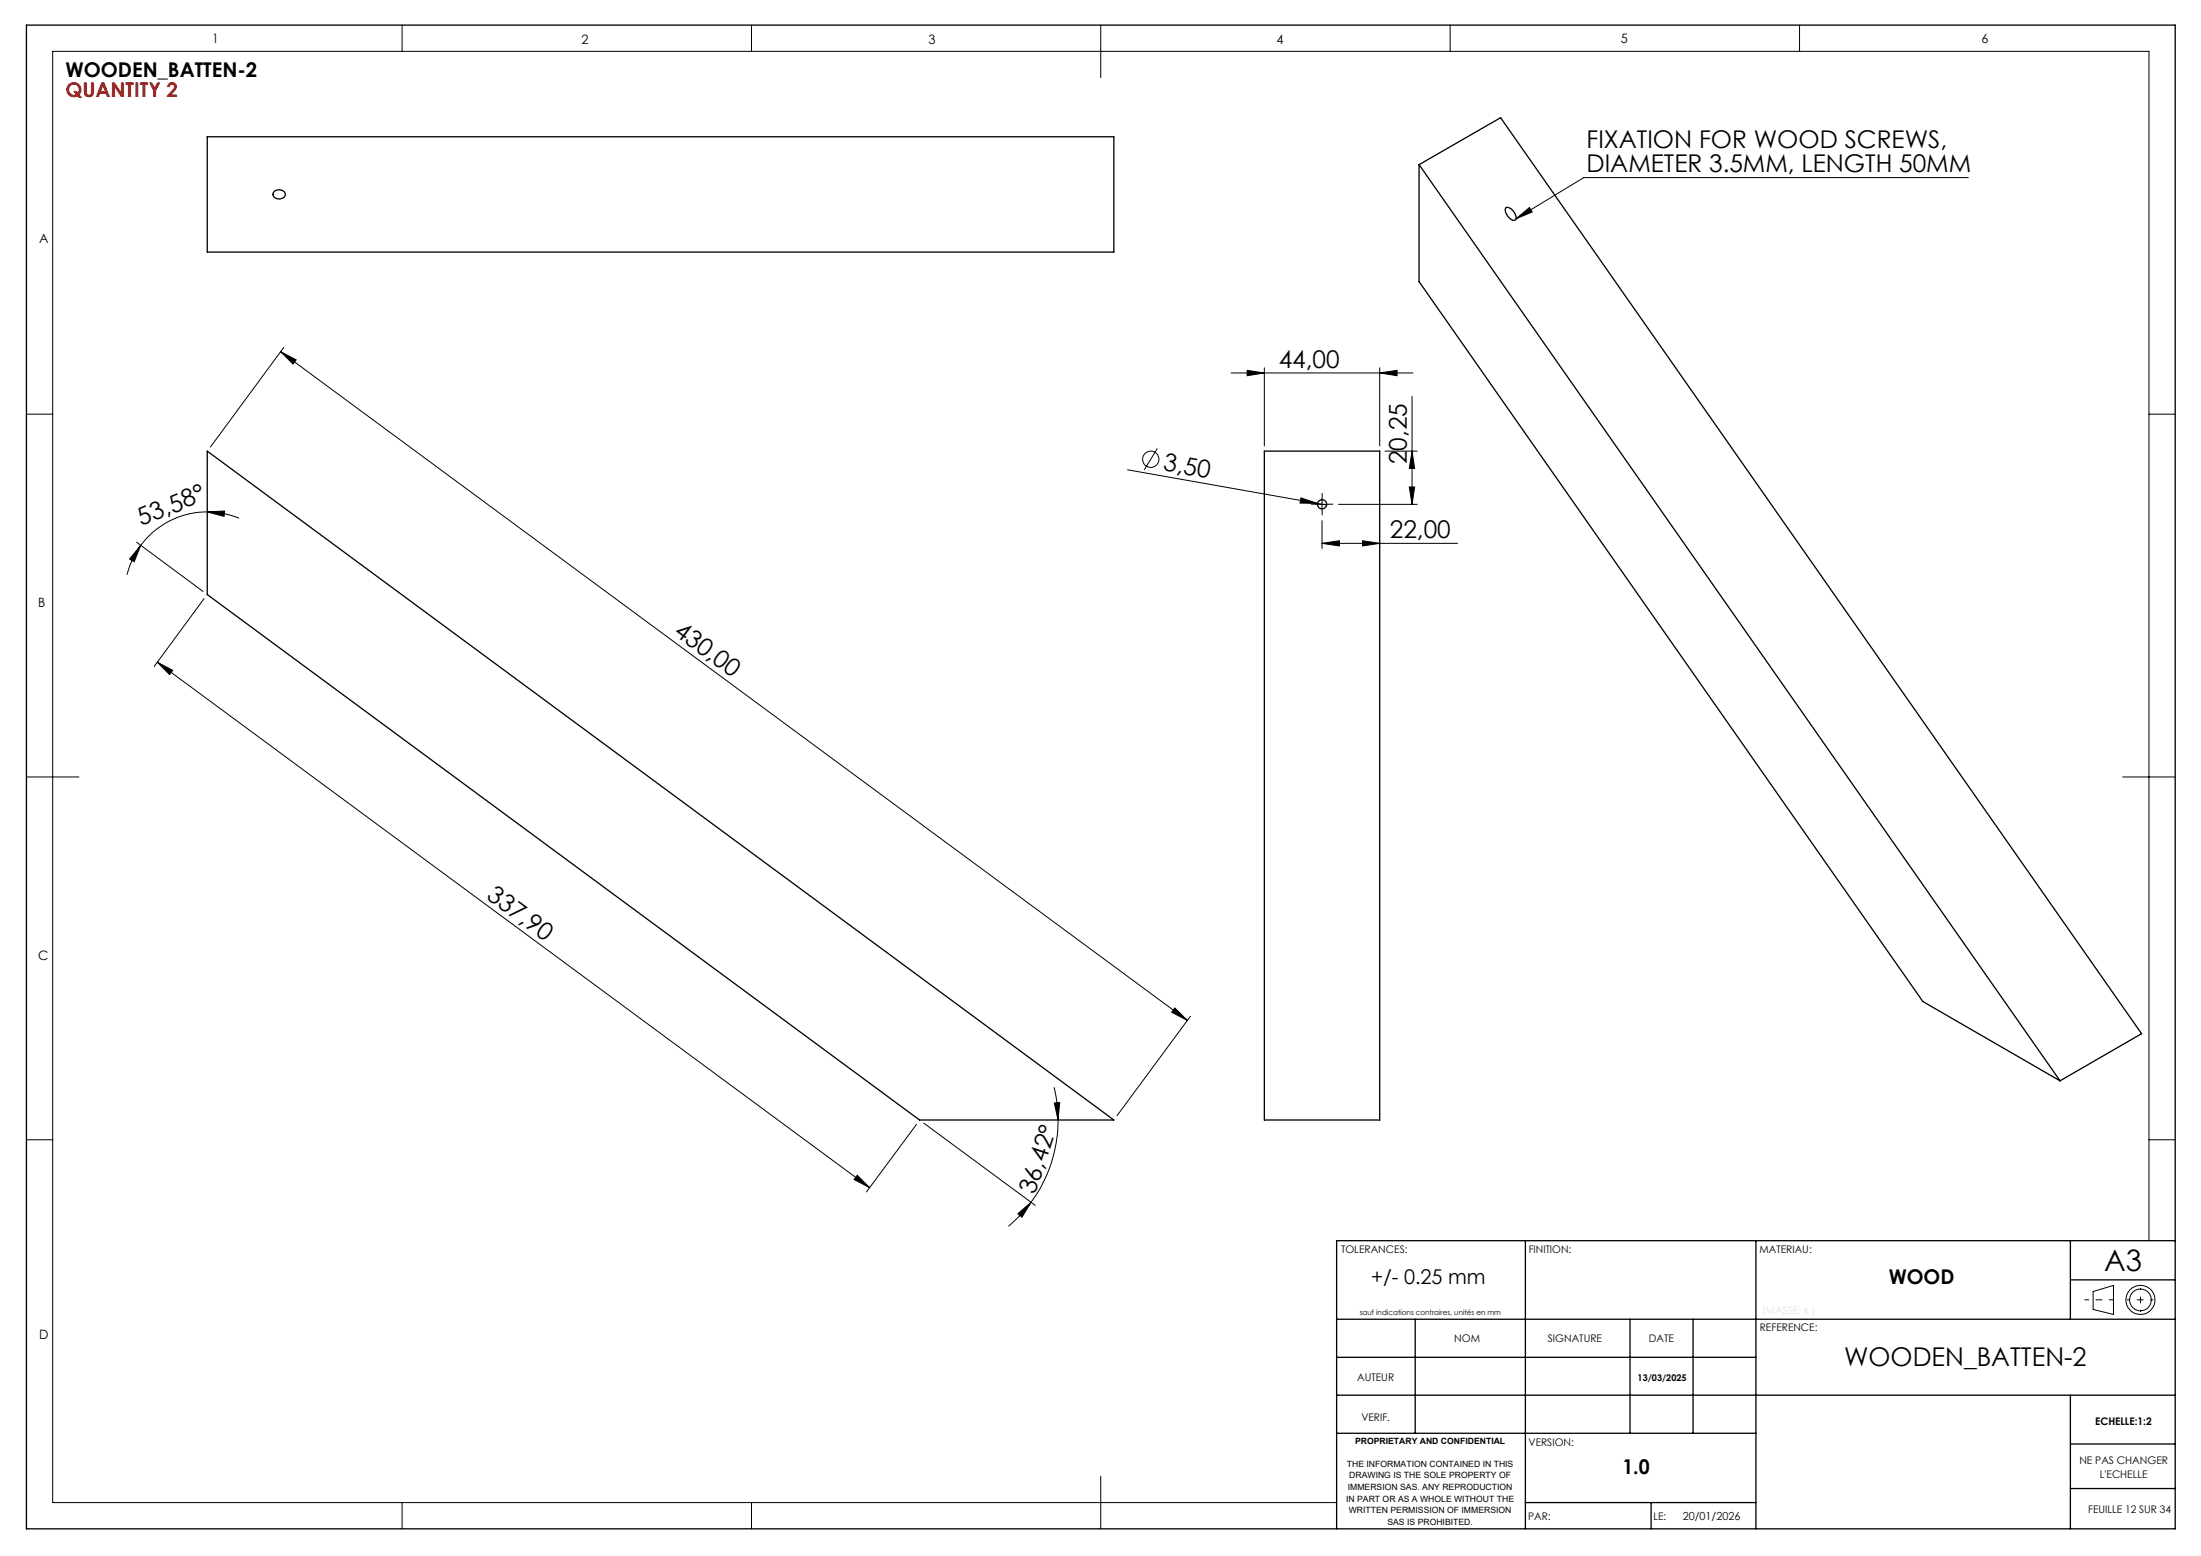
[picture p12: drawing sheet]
<svg xmlns="http://www.w3.org/2000/svg" width="420mm" height="297mm" viewBox="0 0 420 297" stroke-linecap="round" stroke-linejoin="round" font-family="sans-serif">
<g fill="none" stroke="#000" stroke-width=".25">
<path d="M5 4.8h410.1v287h-410.1zM39.5 26.1h173v22h-173zM52.4 36.5a1.29 1.29 0 0 1 2 .6 1.23 1.23 0 0 1-1.1 .9 1.23 1.23 0 0 1-1.2-.9zM270.8 31.4l15.5-8.9 122.4 174.8-15.6 9M270.8 31.4l122.3 174.9M270.8 31.4v22.4l96.1 137.4 26.2 15.1M287.3 39.7a1.63 1.63 0 0 1 1.9 1.4 .59 .59 0 0 1 0 .9 .59 .59 0 0 1-.9-.1 2.08 2.08 0 0 1-1-2.2zM39.5 86.1l173 127.7h-37l-136-100.3zM241.3 86.1h22v127.7h-22zM291.1 236.8v55M335.1 236.8v55M395.1 236.8v15"/>
<path d="M415.1 236.8h-160v55M255.1 251.8h160M255.1 259.1h80M270.1 251.8v21.8M311 251.8v21.8M323.1 251.8v21.8M395.1 244.3h20M255.1 266.3h160M255.1 273.6h80M395.1 275.6h20M395.1 266.3v25.5M291.1 286.8h44"/>
<path d="M315.1 286.8v5M395.1 284.1h20"/>
<circle cx="252.3" cy="96.3" r=".87"/>
</g>
<g fill="none" stroke="#000" stroke-width=".19">
<path d="M76.7 4.8v5M143.4 4.8v5M210 4.8v10M276.7 4.8v5M343.4 4.8v5M375.6 33.9h-73.4l-12.9 7.9M289.3 41.8l2.6-2.2 .5 .9zM5 79.1h5.1M53.6 67.1l2.9 1.6-.6 .8zM53.6 67.1l173 127.7M54.2 66.3l-14.1 19M234.9 71.2h34.7"/>
<path d="M238 70.7l3.3 .5-3.3 .5zM241.3 70.2v14.9M263.3 71.2l3.3-.5v1zM263.3 70.2v14.9M269.5 75.7v20.6M410.1 79.1h5M39.5 97.7l3.4-.2-.1 1.1zM39.5 97.7a15.8 15.8 0 0 0-12.7 6.4M39.5 97.7a15.7 15.7 0 0 1 6.1 1.2M215.2 89.7l36.2 6.4M220.8 85.6l-2.5 4.1M248.2 95l3.2 1.1-3.3-.1z"/>
<path d="M251 96.3h2.5M251.4 96.1l1.8 .3M252.3 95v2.5M252.3 99.4v5.3M255.4 96.3h15M264.3 86.1h6.1M268.9 93h1l-.4 3.3zM269.5 86.1l.4 3.3h-1zM26.1 103.5l12.6 9.4M26.8 104.1l-1.2 3.1-.9-.5zM26.8 104.1a16.8 16.8 0 0 0-2.6 5.6M38.9 114.3l-9.5 12.9"/>
<path d="M252.3 103.7l3.3-.5v1zM252.3 103.7h25.8M260 103.2l3.3 .5-3.3 .5zM30 126.4l2.9 1.5-.6 .9zM30 126.4l135.9 100.3M5 148.3h10.1M405.1 148.3h10M224.2 192.4l2.4 2.4-3-1.6zM227.2 194l-14.1 19M5 217.6h5.1M174.9 214.6l-9.6 12.9M176.3 214.4l21.3 15.7"/>
<path d="M201.2 207.5a25.5 25.5 0 0 1 .7 6.3M201.2 210.5h1l-.3 3.3zM201.9 213.8a26.4 26.4 0 0 1-5.2 15.7M410.1 217.6h5M163.6 224.3l2.3 2.4-2.9-1.6zM194.2 231.7l2.5-2.2-1.7 2.8zM196.7 229.5a28.3 28.3 0 0 1-4.3 4.6M410.1 236.8v-227h-400v277h245M399.4 246.5l3.9-1.1v5.5l-3.9-1zM76.7 286.8v5M143.4 286.8v5M210 281.8v10"/>
<circle cx="219.6" cy="87.7" r="1.56"/>
<circle cx="408.4" cy="248.1" r="2.08"/>
<circle cx="408.4" cy="248.1" r="2.78"/>
</g>
<path d="M251 96.2h-.8M252.3 95v-.9M252.3 97.5v.9M253.5 96.2h.9" fill="none" stroke="#000" stroke-width=".19" stroke-dasharray="30.5 1.3 1.3 1.3" stroke-linecap="butt"/>
<path d="M397.8 248.1h5.5" fill="none" stroke="#000" stroke-width=".19" stroke-dasharray="30.5 1.3 1.3 1.3" stroke-dashoffset="29.6" stroke-linecap="butt"/>
<path d="M408.5 245.8v4.6" fill="none" stroke="#000" stroke-width=".19" stroke-dasharray="30.5 1.3 1.3 1.3" stroke-dashoffset="30.1" stroke-linecap="butt"/>
<path d="M405.9 248.1h5" fill="none" stroke="#000" stroke-width=".19" stroke-dasharray="30.5 1.3 1.3 1.3" stroke-dashoffset="29.9" stroke-linecap="butt"/>
<g fill="#000">
<path d="M248.2 95l3.2 1.1-3.3-.1z"/>
<path d="M238 70.7l3.3 .5-3.3 .5zM263.3 71.2l3.3-.5v1zM289.3 41.8l2.6-2.2 .5 .9z"/>
<path d="M39.5 97.7l3.4-.2-.1 1.1zM26.8 104.1l-1.2 3.1-.9-.5z"/>
<path d="M268.9 93h1l-.4 3.3zM269.5 86.1l.4 3.3h-1z"/>
<path d="M252.3 103.7l3.3-.5v1zM260 103.2l3.3 .5-3.3 .5z"/>
<path d="M30 126.4l2.9 1.5-.6 .9zM163.6 224.3l2.3 2.4-2.9-1.6z"/>
<path d="M224.2 192.4l2.4 2.4-3-1.6zM53.6 67.1l2.9 1.6-.6 .8z"/>
<path d="M194.2 231.7l2.5-2.2-1.7 2.8zM201.2 210.5h1l-.3 3.3z"/>
</g>
<text font-size="5.6" x="401.5" y="242.6">A3</text>
<text font-size="4.9" x="351.9" y="260.7">WOODEN_BATTEN-2</text>
<g font-size="4.7">
<text x="302.8" y="28.3">FIXATION FOR WOOD SCREWS,</text>
<text x="302.8" y="32.8">DIAMETER 3.5MM, LENGTH 50MM</text>
<text x="244" y="70.2">44,00</text>
<text x="221.8" y="89.8" transform="rotate(10 221.8 89.8)">3,50</text>
<text x="268.4" y="88.6" transform="rotate(-90 268.4 88.6)">20,25</text>
<text x="27" y="100.5" transform="rotate(-22 27 100.5)">53,58°</text>
<text x="265.2" y="102.7">22,00</text>
<text x="128.4" y="121" transform="rotate(36 128.4 121)">430,00</text>
<text x="92.6" y="171.3" transform="rotate(36 92.6 171.3)">337,90</text>
<text x="197.5" y="228.2" transform="rotate(-72 197.5 228.2)">36,42°</text>
</g>
<g font-size="3.9">
<text x="12.5" y="14.7">WOODEN_BATTEN-2</text>
<text x="261.6" y="245">+/- 0.25 mm</text>
<text x="360.4" y="245">WOOD</text>
<text x="309.6" y="281.3">1.0</text>
</g>
<text font-size="3.9" fill="#f00" x="12.5" y="18.6">QUANTITY 2</text>
<g font-size="2.5">
<text x="40.5" y="8.2">1</text>
<text x="110.9" y="8.4">2</text>
<text x="177.2" y="8.4">3</text>
<text x="243.6" y="8.4">4</text>
<text x="309.3" y="8.2">5</text>
<text x="378.1" y="8.2">6</text>
<text x="7.4" y="46.4">A</text>
<text x="7.3" y="115.8">B</text>
<text x="7.3" y="183.3">C</text>
<text x="7.5" y="255.6">D</text>
</g>
<text font-size="2.1" x="321.1" y="290.1">20/01/2026</text>
<g font-size="2">
<text x="255.9" y="239.1">TOLERANCES:</text>
<text x="291.7" y="239.1">FINITION:</text>
<text x="335.7" y="239.1">MATERIAU:</text>
<text x="277.5" y="256.1">NOM</text>
<text x="295.4" y="256.1">SIGNATURE</text>
<text x="314.6" y="256.1">DATE</text>
<text x="335.8" y="254">REFERENCE:</text>
<text x="259" y="263.6">AUTEUR</text>
<text x="259.8" y="271.2">VERIF.</text>
<text x="291.7" y="276">VERSION:</text>
<text x="399.8" y="272">ECHELLE:1:2</text>
<text x="396.8" y="279.5">NE PAS CHANGER</text>
<text x="400.7" y="282">L'ECHELLE</text>
<text x="291.6" y="290.1">PAR:</text>
<text x="315.5" y="290.1">LE:</text>
<text x="398.5" y="288.7">FEUILLE 12 SUR 34</text>
</g>
<text font-size="1.8" x="312.5" y="263.7">13/03/2025</text>
<g font-size="1.6">
<text x="258.6" y="275.6">PROPRIETARY AND CONFIDENTIAL</text>
<text x="257" y="280">THE INFORMATION CONTAINED IN THIS</text>
<text x="256.9" y="286.6">IN PART OR AS A WHOLE WITHOUT THE</text>
<text x="257.2" y="284.4">IMMERSION SAS. ANY REPRODUCTION</text>
<text x="257.5" y="282.2">DRAWING IS THE SOLE PROPERTY OF</text>
<text x="257.4" y="288.8">WRITTEN PERMISSION OF IMMERSION</text>
<text x="264.8" y="291">SAS IS PROHIBITED.</text>
</g>
<text font-size="1.4" x="259.5" y="251">sauf indications contraires, unités en mm</text>
</svg>
